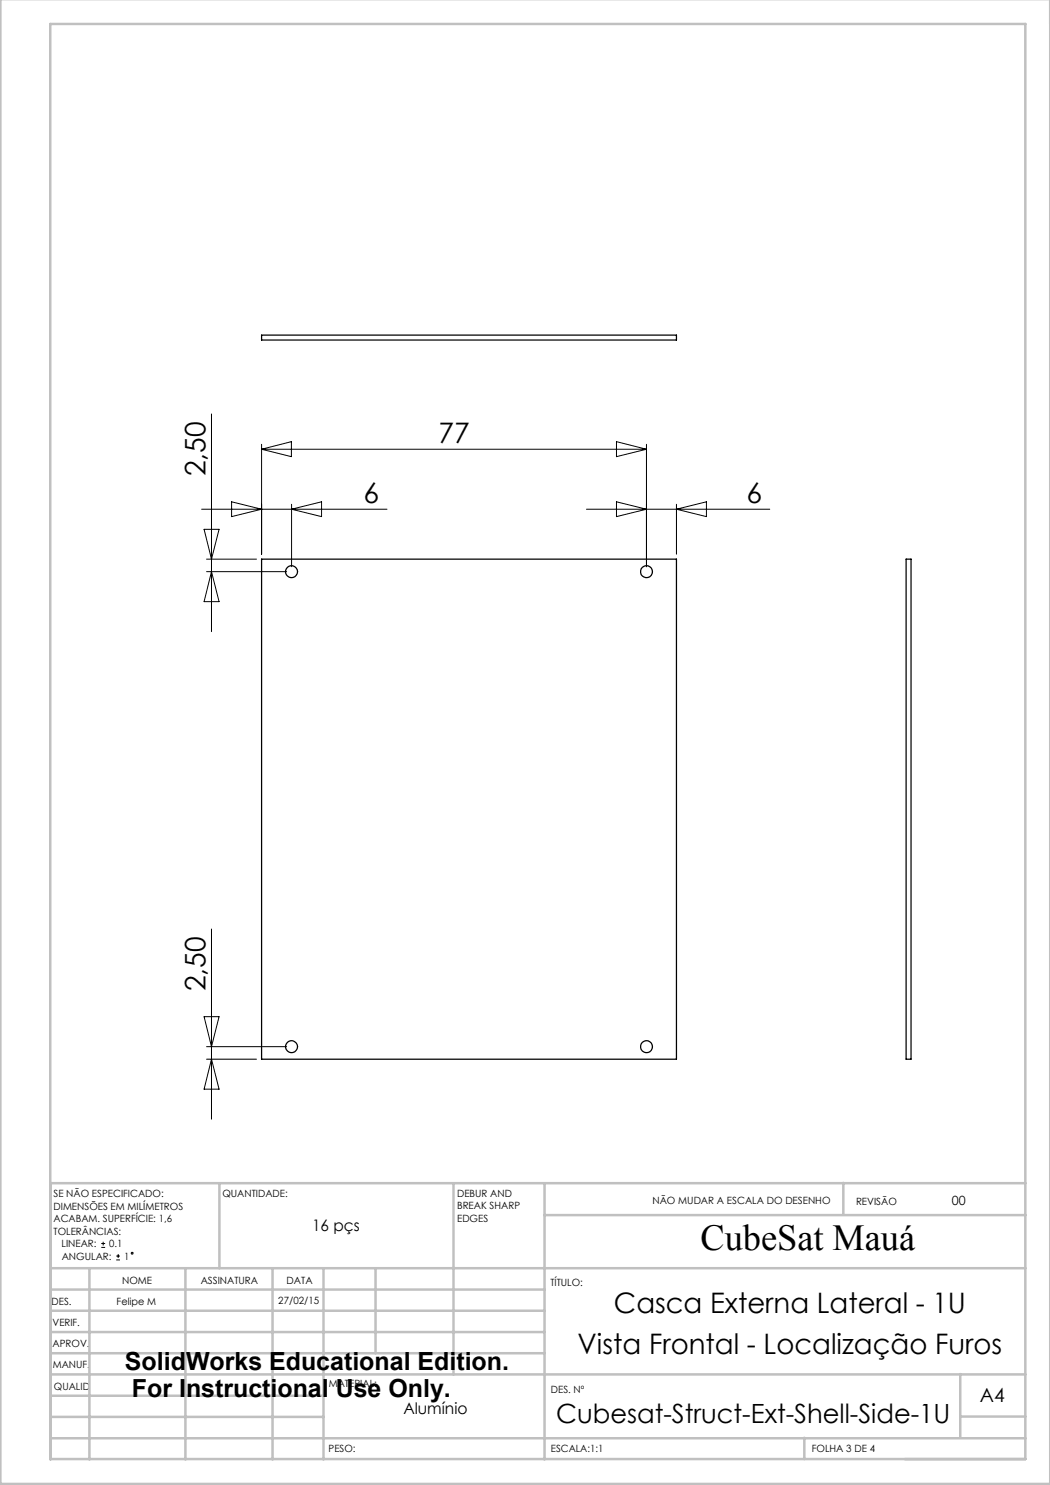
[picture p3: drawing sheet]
<svg xmlns="http://www.w3.org/2000/svg" width="210mm" height="297mm" viewBox="0 0 210 297" stroke-linecap="round" stroke-linejoin="round" font-family="sans-serif">
<g fill="none" stroke="#000" stroke-width=".2">
<path d="M42.3 82.8v43.5M52.3 89.8l6-1.5v3zM52.3 88.9v21.9M52.3 89.8h77M123.3 88.3l6 1.5-6 1.5zM129.3 88.9v24.4M40.3 101.8h37.1M40.8 105.9h3l-1.5 5.9zM41.3 114.3h16M41.3 111.8h10M42.3 114.3l1.5 6h-3zM46.3 100.4l6 1.4-6 1.5z"/>
<path d="M58.3 100.9v12.4M58.3 101.8l6-1.4v2.9zM117.3 101.8h36.7M123.3 100.4l6 1.4-6 1.5zM135.3 100.9v9.9M135.3 101.8l6-1.4v2.9zM42.3 185.8v38M40.8 203.3h3l-1.5 6zM41.3 209.3h16M41.3 211.8h10M42.3 211.8l1.5 6h-3zM20.2 249.5h.8"/>
<path d="M20.2 248.7h.8M20.6 248.4v.7M23.2 252h.8M23.2 251.2h.8M23.6 250.8v.8"/>
<circle cx="26.4" cy="250.6" r=".19"/>
</g>
<g fill="none" stroke="#c0c0c0" stroke-width=".5">
<path d="M.1 -.1v296.9h209.9v-296.9M10.1 4.8h195v287h-195zM43.9 236.6v17M90.7 236.6v38.3M108.9 236.6v55.3M168.7 236.6v6.3M205.1 236.6h-195v55.3M10.1 253.6h195M10.1 257.9h98.8M17.9 253.6v38.3M37.1 253.6v38.3M54.5 253.6v38.3"/>
<path d="M64.7 253.6v38.3M75.1 253.6v17M108.9 243h96.2M10.1 270.6h98.8M10.1 266.4h98.8M10.1 262.1h98.8M10.1 279.1h54.6M10.1 274.9h195M192.1 274.8v12.7M10.1 287.7h195M10.1 283.4h54.6M160.9 287.5v4.3"/>
<path d="M192.1 283.3h13"/>
</g>
<g fill="none" stroke="#000" stroke-width=".25">
<path d="M52.3 67h83v1h-83zM52.3 111.8h83v100h-83zM181.2 111.8h1v100h-1z"/>
<circle cx="58.3" cy="114.3" r="1.2"/>
<circle cx="129.3" cy="114.3" r="1.2"/>
<circle cx="58.3" cy="209.3" r="1.2"/>
<circle cx="129.3" cy="209.3" r="1.2"/>
</g>
<text font-size="7.3" x="140.1" y="249.9">CubeSat Mauá</text>
<g font-size="5.6">
<text x="87.7" y="88.6">77</text>
<text x="41.1" y="95.3" transform="rotate(-90 41.1 95.3)">2,50</text>
<text x="72.7" y="100.6">6</text>
<text x="149.3" y="100.6">6</text>
<text x="41.1" y="198.3" transform="rotate(-90 41.1 198.3)">2,50</text>
<text x="122.8" y="262.6">Casca Externa Lateral - 1U</text>
<text x="115.5" y="270.7">Vista Frontal - Localização Furos</text>
</g>
<text font-size="5.3" x="111.2" y="284.5">Cubesat-Struct-Ext-Shell-Side-1U</text>
<g font-size="5">
<text x="25" y="273.9">SolidWorks Educational Edition.</text>
<text x="26.4" y="279.4">For Instructional Use Only.</text>
</g>
<text font-size="3.9" x="196" y="280.4">A4</text>
<g font-size="3.2">
<text x="62.4" y="246.3">16 pçs</text>
<text x="80.7" y="282.8">Alumínio</text>
</g>
<text font-size="2.5" x="190.4" y="240.9">00</text>
<g font-size="2">
<text x="10.7" y="239.5">SE NÃO ESPECIFICADO:</text>
<text x="44.5" y="239.5">QUANTIDADE:</text>
<text x="91.4" y="239.4">DEBUR AND</text>
<text x="10.7" y="242">DIMENSÕES EM MILÍMETROS</text>
<text x="10.7" y="244.5">ACABAM. SUPERFÍCIE: 1,6</text>
<text x="91.4" y="241.9">BREAK SHARP</text>
<text x="91.4" y="244.4">EDGES</text>
<text x="130.5" y="240.8">NÃO MUDAR A ESCALA DO DESENHO</text>
<text x="171.2" y="241">REVISÃO</text>
<text x="10.7" y="247">TOLERÂNCIAS:</text>
<text x="12.3" y="249.5">LINEAR:</text>
<text x="12.3" y="252">ANGULAR:</text>
<text x="21.8" y="249.5">0.1</text>
<text x="24.8" y="252">1</text>
<text x="24.4" y="256.9">NOME</text>
<text x="40.1" y="256.8">ASSINATURA</text>
<text x="57.3" y="256.8">DATA</text>
<text x="110.1" y="257.1">TÍTULO:</text>
<text x="10.3" y="260.9">DES.</text>
<text x="23.3" y="261">Felipe M</text>
<text x="55.7" y="260.8">27/02/15</text>
<text x="10.5" y="269.3">APROV.</text>
<text x="10.5" y="265.2">VERIF.</text>
<text x="10.6" y="273.6">MANUF.</text>
<text x="10.8" y="278">QUALID</text>
<text x="65.8" y="277.4">MATERIAL:</text>
<text x="110.2" y="278.5">DES. Nº</text>
<text x="65.7" y="290.4">PESO:</text>
<text x="110.2" y="290.5">ESCALA:1:1</text>
<text x="162.4" y="290.4">FOLHA 3 DE 4</text>
</g>
</svg>
